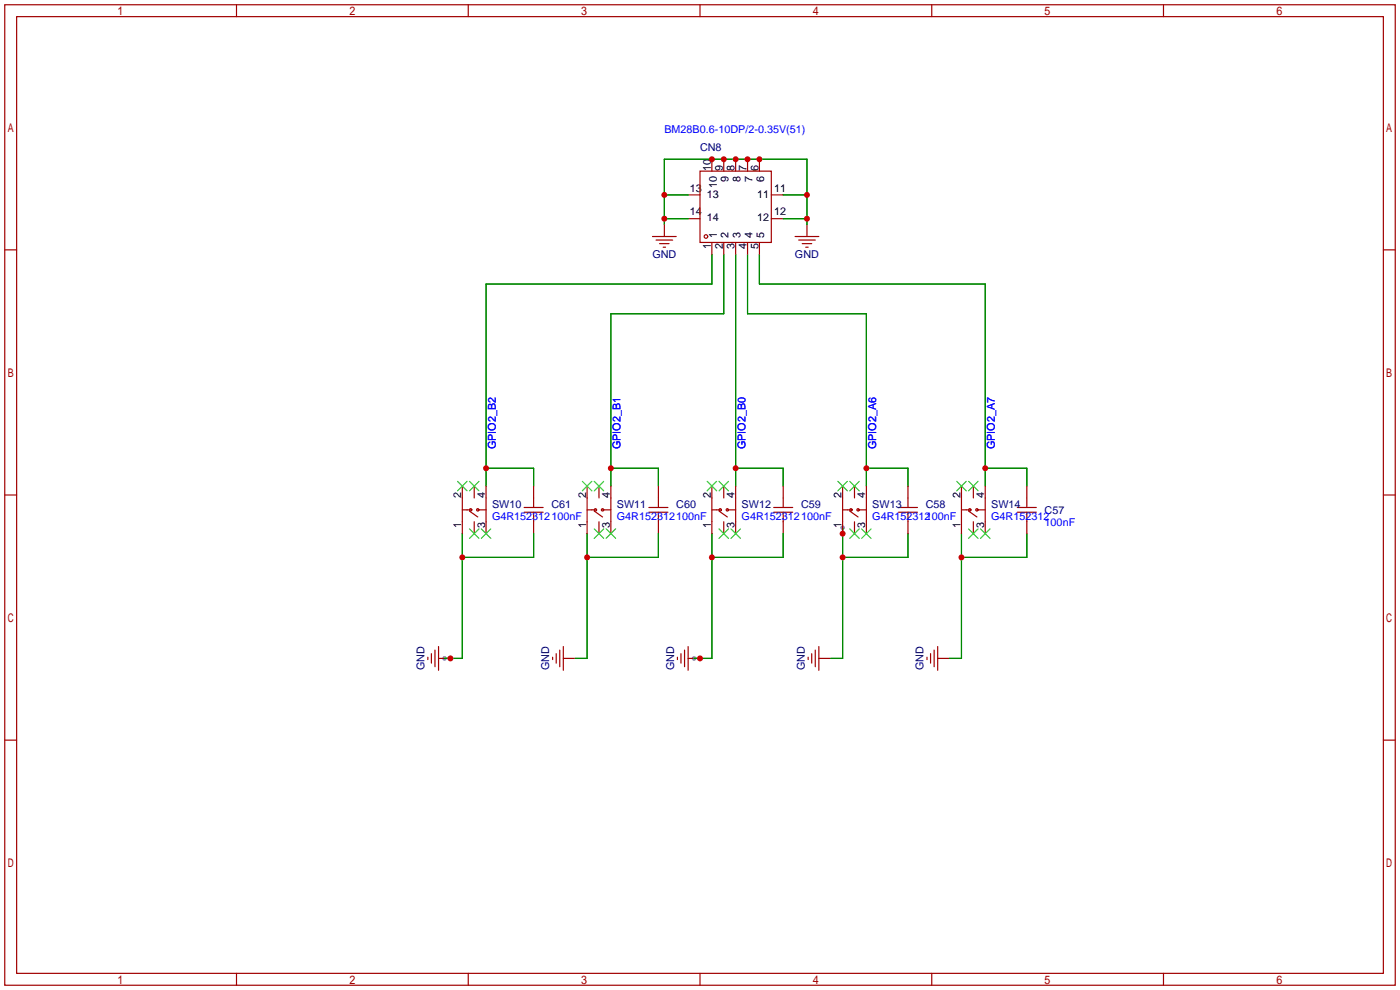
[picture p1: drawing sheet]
<svg xmlns="http://www.w3.org/2000/svg" width="299mm" height="212mm" viewBox="0 0 299 212" stroke-linecap="round" stroke-linejoin="round" font-family="sans-serif">
<g fill="#999">
<circle cx="180.1" cy="112.8" r=".51"/>
<circle cx="95" cy="140.7" r=".51"/>
<circle cx="148.3" cy="140.7" r=".51"/>
</g>
<g fill="none" stroke="#a10000" stroke-width=".25">
<path d="M1 1h297.2v209.6h-297.2zM3.6 3.6h292.1v204.4h-292.1zM50.5 1v2.6M100.1 1v2.6M149.6 1v2.6M199.1 1v2.6M248.7 1v2.6M149.6 36.6h15.2v15.2h-15.2zM152.1 34v2.6M154.7 34v2.6M157.2 34v2.6M159.8 34v2.6"/>
<path d="M162.3 34v2.6M1 53.4h2.6M139.4 50.5h5.1M140.2 51.3h3.6M141 52.1h2M141.7 52.8h.5M142 48v2.5M147.1 46.7h2.5M147.1 41.7h2.5M152.1 51.8v2.6M154.7 51.8v2.6M157.2 51.8v2.6"/>
<path d="M159.8 51.8v2.6M162.3 51.8v2.6M164.8 46.7h2.6M164.8 41.7h2.6M169.9 50.5h5.1M170.7 51.3h3.5M171.4 52.1h2.1M172.2 52.8h.5M172.5 48v2.5M295.7 53.4h2.5M1 105.8h2.6M98.8 103.9v10.1"/>
<path d="M98.8 109h1.8M100.3 109.2l1.8 1.3M101.3 103.9v2.5M101.3 111.5v2.5M102.1 109h1.8M103.9 103.9v10.1M112 108.5h4.1M112 109.5h4.1M114 103.9v4.6M114 109.5v4.5M125.5 109h1.8M125.5 103.9v10.1"/>
<path d="M127 109.2l1.8 1.3M128 103.9v2.5M128 111.5v2.5M128.8 109h1.8M130.6 103.9v10.1M138.7 108.5h4M138.7 109.5h4M140.7 103.9v4.6M140.7 109.5v4.5M152.1 103.9v10.1M152.1 109h1.8M153.7 109.2l1.7 1.3"/>
<path d="M154.7 103.9v2.5M154.7 111.5v2.5M155.4 109h1.8M157.2 103.9v10.1M165.4 108.5h4M165.4 109.5h4M167.4 103.9v4.6M167.4 109.5v4.5M180.1 109h1.8M180.1 103.9v10.1M181.6 109.2l1.8 1.3M182.6 103.9v2.5"/>
<path d="M182.6 111.5v2.5M183.4 109h1.8M185.2 103.9v10.1M192 108.5h4.1M192 109.5h4.1M194.1 103.9v4.6M194.1 109.5v4.5M205.5 109h1.8M205.5 103.9v10.1M207 109.2l1.8 1.3M208 103.9v2.5M208 111.5v2.5"/>
<path d="M208.8 109h1.8M210.6 103.9v10.1M217.4 108.5h4.1M217.4 109.5h4.1M219.5 103.9v4.6M219.5 109.5v4.5M295.7 105.8h2.5M92.2 139.7v2M93 138.9v3.6M93.7 138.2v5.1M118.9 139.7v2M119.6 138.9v3.6"/>
<path d="M120.4 138.2v5.1M145.5 139.7v2M146.3 138.9v3.6M147.1 138.2v5.1M173.5 139.7v2M174.2 138.9v3.6M175 138.2v5.1M198.9 139.7v2M199.6 138.9v3.6M200.4 138.2v5.1M1 158.2h2.6M91.4 140.5v.5"/>
<path d="M93.7 140.7h2.6M118.1 140.5v.5M120.4 140.7h2.5M144.8 140.5v.5M147.1 140.7h2.5M172.7 140.5v.5M175 140.7h2.5M198.1 140.5v.5M200.4 140.7h2.5M295.7 158.2h2.5M50.5 208v2.6M100.1 208v2.6"/>
<path d="M149.6 208v2.6M199.1 208v2.6M248.7 208v2.6"/>
<circle cx="150.9" cy="50.5" r=".38"/>
<circle cx="100.6" cy="109" r=".25"/>
<circle cx="102.1" cy="109" r=".25"/>
<circle cx="127.3" cy="109" r=".25"/>
<circle cx="128.8" cy="109" r=".25"/>
<circle cx="153.9" cy="109" r=".25"/>
<circle cx="155.4" cy="109" r=".25"/>
<circle cx="181.9" cy="109" r=".25"/>
<circle cx="183.4" cy="109" r=".25"/>
<circle cx="207.3" cy="109" r=".25"/>
<circle cx="208.8" cy="109" r=".25"/>
</g>
<g fill="none" stroke="#008700" stroke-width=".25">
<path d="M142 48v-14h30.5v14M142 41.7h5.1M142 46.7h5.1M152.1 54.4v6.3h-48.2v43.2M154.7 54.4v12.7h-24.1v36.8M157.2 54.4v49.5M159.8 54.4v12.7h25.4v36.8M162.3 54.4v6.3h48.3v43.2M167.4 41.7h5.1M167.4 46.7h5.1M98.8 114v26.7h-3.8M103.9 100.1h10.1v3.8"/>
<path d="M114 114v5.1h-15.2M125.5 114v26.7h-2.6M130.6 100.1h10.1v3.8M140.7 114v5.1h-15.2M152.1 114v26.7h-3.8M157.2 100.1h10.2v3.8M167.4 114v5.1h-15.3M180.1 112.8v27.9h-2.6M185.2 100.1h8.9v3.8M194.1 114v5.1h-14M205.5 114v26.7h-2.6M210.6 100.1h8.9v3.8"/>
<path d="M219.5 114v5.1h-14"/>
</g>
<g fill="none" stroke="#3c3" stroke-width=".25">
<path d="M97.8 102.9l2 2M99.8 102.9l-2 2M100.3 102.9l2.1 2M100.3 113l2.1 2.1M102.4 102.9l-2.1 2M102.4 113l-2.1 2.1M102.9 113l2 2.1M104.9 113l-2 2.1M124.5 102.9l2 2M126.5 102.9l-2 2M127 102.9l2 2M127 113l2 2.1"/>
<path d="M129 102.9l-2 2M129 113l-2 2.1M129.5 113l2.1 2.1M131.6 113l-2.1 2.1M151.1 102.9l2.1 2M153.2 102.9l-2.1 2M153.7 102.9l2 2M153.7 113l2 2.1M155.7 102.9l-2 2M155.7 113l-2 2.1M156.2 113l2 2.1M158.2 113l-2 2.1"/>
<path d="M179.1 102.9l2 2M181.1 102.9l-2 2M181.6 102.9l2 2M181.6 113l2 2.1M183.6 102.9l-2 2M183.6 113l-2 2.1M184.1 113l2.1 2.1M186.2 113l-2.1 2.1M204.5 102.9l2 2M206.5 102.9l-2 2M207 102.9l2 2M207 113l2 2.1"/>
<path d="M209 102.9l-2 2M209 113l-2 2.1M209.5 113l2.1 2.1M211.6 113l-2.1 2.1"/>
</g>
<g fill="#c00">
<circle cx="205.5" cy="119.1" r=".63"/>
<circle cx="180.1" cy="119.1" r=".63"/>
<circle cx="180.1" cy="114" r=".63"/>
<circle cx="210.6" cy="100.1" r=".63"/>
<circle cx="185.2" cy="100.1" r=".63"/>
<circle cx="157.2" cy="100.1" r=".63"/>
<circle cx="130.6" cy="100.1" r=".63"/>
<circle cx="103.9" cy="100.1" r=".63"/>
<circle cx="96.3" cy="140.7" r=".63"/>
<circle cx="98.8" cy="119.1" r=".63"/>
<circle cx="149.6" cy="140.7" r=".63"/>
<circle cx="152.1" cy="119.1" r=".63"/>
<circle cx="125.5" cy="119.1" r=".63"/>
<circle cx="162.3" cy="34" r=".63"/>
<circle cx="159.8" cy="34" r=".63"/>
<circle cx="157.2" cy="34" r=".63"/>
<circle cx="154.7" cy="34" r=".63"/>
<circle cx="152.1" cy="34" r=".63"/>
<circle cx="142" cy="41.7" r=".63"/>
<circle cx="142" cy="46.7" r=".63"/>
<circle cx="172.5" cy="41.7" r=".63"/>
<circle cx="172.5" cy="46.7" r=".63"/>
</g>
<g font-size="2.3" fill="#00f">
<text x="142" y="28.5">BM28B0.6-10DP/2-0.35V(51)</text>
<text x="106" y="96" transform="rotate(-90 106 96)">GPIO2_B2</text>
<text x="132.6" y="96" transform="rotate(-90 132.6 96)">GPIO2_B1</text>
<text x="159.3" y="96" transform="rotate(-90 159.3 96)">GPIO2_B0</text>
<text x="187.2" y="96" transform="rotate(-90 187.2 96)">GPIO2_A6</text>
<text x="212.6" y="96" transform="rotate(-90 212.6 96)">GPIO2_A7</text>
<text x="105.2" y="111">G4R152312100nF</text>
<text x="131.8" y="111">G4R152312100nF</text>
<text x="158.5" y="111">G4R152312100nF</text>
<text x="186.4" y="111">G4R152312100nF</text>
<text x="211.8" y="111">G4R152312</text>
<text x="223.3" y="112.3">100nF</text>
</g>
<g font-size="2.3" fill="#000080">
<text x="149.6" y="32.3">CN8</text>
<text x="139.4" y="55.2">GND</text>
<text x="169.9" y="55.2">GND</text>
<text x="105.2" y="108.5">SW10</text>
<text x="117.9" y="108.5">C61</text>
<text x="131.8" y="108.5">SW11</text>
<text x="144.5" y="108.5">C60</text>
<text x="158.5" y="108.5">SW12</text>
<text x="171.2" y="108.5">C59</text>
<text x="186.4" y="108.5">SW13</text>
<text x="197.9" y="108.5">C58</text>
<text x="211.8" y="108.5">SW14</text>
<text x="223.3" y="109.8">C57</text>
<text x="90.7" y="143.3" transform="rotate(-90 90.7 143.3)">GND</text>
<text x="117.4" y="143.3" transform="rotate(-90 117.4 143.3)">GND</text>
<text x="144.1" y="143.3" transform="rotate(-90 144.1 143.3)">GND</text>
<text x="172" y="143.3" transform="rotate(-90 172 143.3)">GND</text>
<text x="197.4" y="143.3" transform="rotate(-90 197.4 143.3)">GND</text>
</g>
<g font-size="2.3">
<text x="147.4" y="40.9">13</text>
<text x="151.9" y="36.4" transform="rotate(-90 151.9 36.4)">10</text>
<text x="153.2" y="40.1" transform="rotate(-90 153.2 40.1)">10</text>
<text x="154.5" y="36.4" transform="rotate(-90 154.5 36.4)">9</text>
<text x="155.7" y="38.8" transform="rotate(-90 155.7 38.8)">9</text>
<text x="157" y="36.4" transform="rotate(-90 157 36.4)">8</text>
<text x="158.3" y="38.8" transform="rotate(-90 158.3 38.8)">8</text>
<text x="159.5" y="36.4" transform="rotate(-90 159.5 36.4)">7</text>
<text x="160.8" y="38.8" transform="rotate(-90 160.8 38.8)">7</text>
<text x="162.1" y="36.4" transform="rotate(-90 162.1 36.4)">6</text>
<text x="163.3" y="38.8" transform="rotate(-90 163.3 38.8)">6</text>
<text x="165.5" y="40.9">11</text>
<text x="147.4" y="46">14</text>
<text x="151" y="47.3">14</text>
<text x="151" y="42.2">13</text>
<text x="161.8" y="47.3">12</text>
<text x="161.8" y="42.2">11</text>
<text x="165.5" y="46">12</text>
<text x="151.9" y="53.2" transform="rotate(-90 151.9 53.2)">1</text>
<text x="153.2" y="50.9" transform="rotate(-90 153.2 50.9)">1</text>
<text x="154.5" y="53.2" transform="rotate(-90 154.5 53.2)">2</text>
<text x="155.7" y="50.9" transform="rotate(-90 155.7 50.9)">2</text>
<text x="157" y="53.2" transform="rotate(-90 157 53.2)">3</text>
<text x="158.3" y="50.9" transform="rotate(-90 158.3 50.9)">3</text>
<text x="159.5" y="53.2" transform="rotate(-90 159.5 53.2)">4</text>
<text x="160.8" y="50.9" transform="rotate(-90 160.8 50.9)">4</text>
<text x="162.1" y="53.2" transform="rotate(-90 162.1 53.2)">5</text>
<text x="163.3" y="50.9" transform="rotate(-90 163.3 50.9)">5</text>
<text x="98.6" y="106.4" transform="rotate(-90 98.6 106.4)">2</text>
<text x="103.7" y="106.4" transform="rotate(-90 103.7 106.4)">4</text>
<text x="125.2" y="106.4" transform="rotate(-90 125.2 106.4)">2</text>
<text x="130.3" y="106.4" transform="rotate(-90 130.3 106.4)">4</text>
<text x="151.9" y="106.4" transform="rotate(-90 151.9 106.4)">2</text>
<text x="157" y="106.4" transform="rotate(-90 157 106.4)">4</text>
<text x="179.9" y="106.4" transform="rotate(-90 179.9 106.4)">2</text>
<text x="184.9" y="106.4" transform="rotate(-90 184.9 106.4)">4</text>
<text x="205.3" y="106.4" transform="rotate(-90 205.3 106.4)">2</text>
<text x="210.3" y="106.4" transform="rotate(-90 210.3 106.4)">4</text>
<text x="98.6" y="112.8" transform="rotate(-90 98.6 112.8)">1</text>
<text x="103.7" y="112.8" transform="rotate(-90 103.7 112.8)">3</text>
<text x="125.2" y="112.8" transform="rotate(-90 125.2 112.8)">1</text>
<text x="130.3" y="112.8" transform="rotate(-90 130.3 112.8)">3</text>
<text x="151.9" y="112.8" transform="rotate(-90 151.9 112.8)">1</text>
<text x="157" y="112.8" transform="rotate(-90 157 112.8)">3</text>
<text x="179.9" y="112.8" transform="rotate(-90 179.9 112.8)">1</text>
<text x="184.9" y="112.8" transform="rotate(-90 184.9 112.8)">3</text>
<text x="205.3" y="112.8" transform="rotate(-90 205.3 112.8)">1</text>
<text x="210.3" y="112.8" transform="rotate(-90 210.3 112.8)">3</text>
</g>
</svg>
